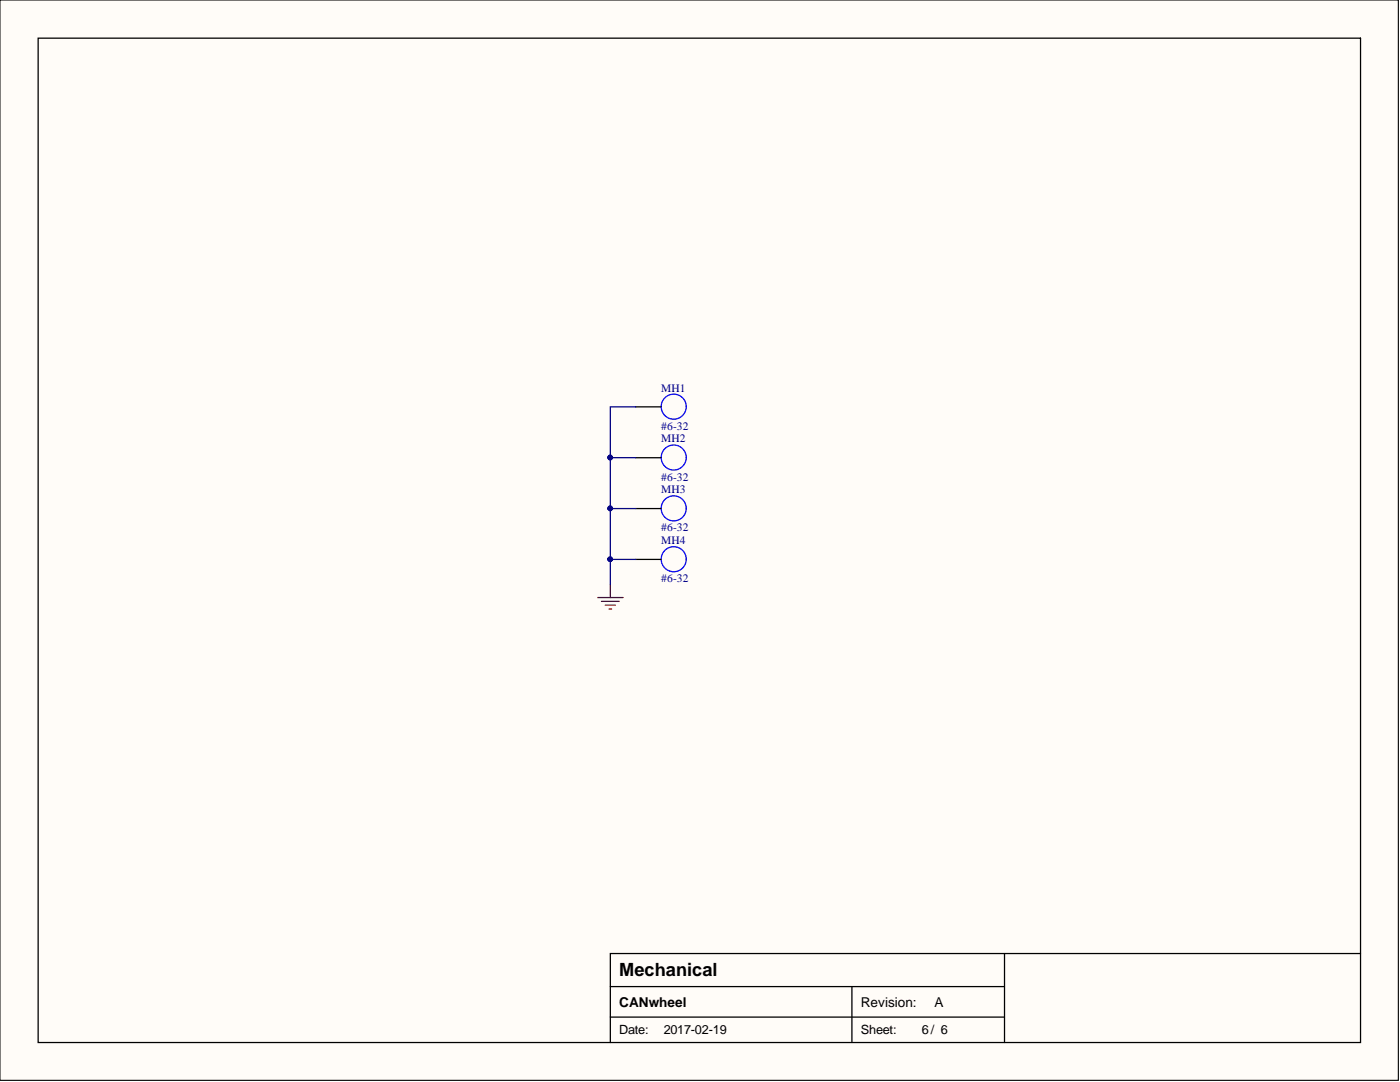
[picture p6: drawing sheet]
<svg xmlns="http://www.w3.org/2000/svg" width="279mm" height="216mm" viewBox="0 0 279 216" stroke-linecap="round" stroke-linejoin="round" font-family="sans-serif">
<path d="M0 0h279.1v215.6h-279.1z" fill="#fffcf8" stroke="#000" stroke-width=".2"/>
<path d="M7.6 7.6h263.9v200.4h-263.9zM126.9 81.2h5.1M126.9 91.3h5.1M126.9 101.5h5.1M126.9 111.6h5.1M121.8 196.9h78.7M170 196.9v11.1M200.5 190.3v17.7M271.5 190.3h-149.7v17.7M121.8 203h78.7" fill="none" stroke="#000" stroke-width=".25"/>
<g fill="none" stroke="#00f" stroke-width=".25">
<circle cx="134.5" cy="91.3" r="2.5"/>
<circle cx="134.5" cy="81.1" r="2.5"/>
<circle cx="134.5" cy="101.4" r="2.5"/>
<circle cx="134.5" cy="111.6" r="2.5"/>
</g>
<path d="M119.3 119.2h5M120 120h3.6M121.8 116.7v2.5M120.8 120.8h2M121.6 121.5h.5" fill="none" stroke="#800000" stroke-width=".25"/>
<path d="M126.9 91.3h-5.1v10.2M126.9 81.2h-5.1v10.1M126.9 111.6h-5.1v5.1M126.9 101.5h-5.1v10.1" fill="none" stroke="#000080" stroke-width=".25"/>
<g fill="#000080" stroke="#000080" stroke-width=".2">
<circle cx="121.8" cy="111.6" r=".47"/>
<circle cx="121.8" cy="101.4" r=".47"/>
<circle cx="121.8" cy="91.3" r=".47"/>
</g>
<text font-size="3.6" x="123.6" y="194.8">Mechanical</text>
<g font-size="2.7">
<text x="123.6" y="200.8">CANwheel</text>
<text x="171.8" y="200.8">Revision:</text>
<text x="186.5" y="200.8">A</text>
</g>
<g font-size="2.5">
<text x="123.6" y="206.2">Date:</text>
<text x="132.5" y="206.2">2017-02-19</text>
<text x="171.8" y="206.2">Sheet:</text>
<text x="184" y="206.2">6/ 6</text>
</g>
<g font-size="2.3" fill="#000080">
<text x="132" y="78.1">MH1</text>
<text x="132" y="85.7">#6-32</text>
<text x="132" y="88.3">MH2</text>
<text x="132" y="95.9">#6-32</text>
<text x="132" y="98.4">MH3</text>
<text x="132" y="106">#6-32</text>
<text x="132" y="108.6">MH4</text>
<text x="132" y="116.2">#6-32</text>
</g>
</svg>
